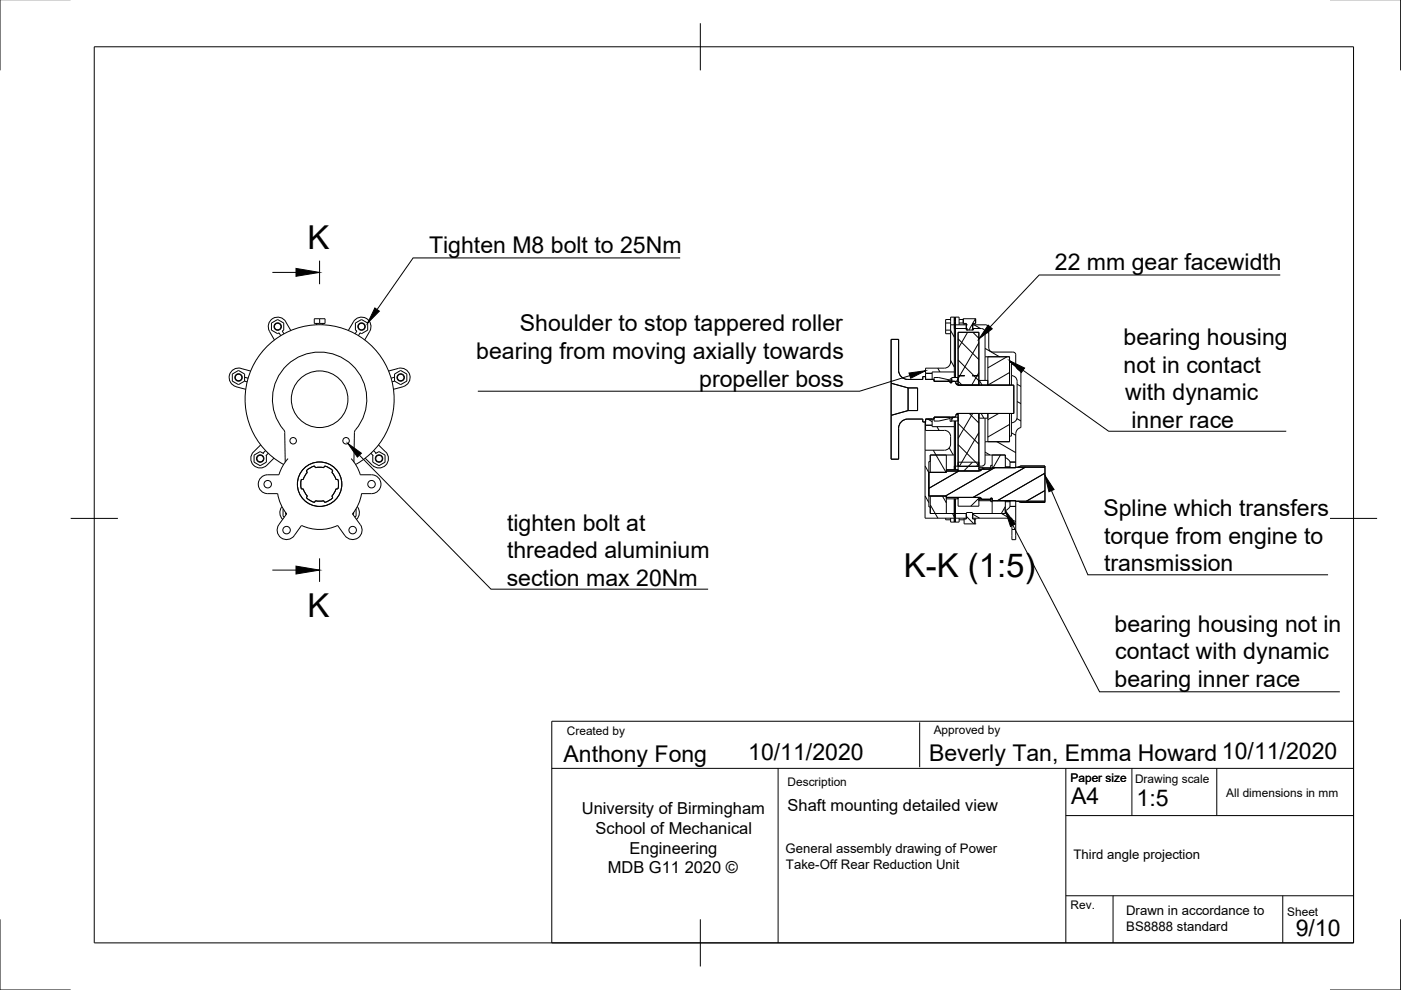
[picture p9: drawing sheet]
<svg xmlns="http://www.w3.org/2000/svg" width="297mm" height="210mm" viewBox="0 0 297 210" stroke-linecap="round" stroke-linejoin="round" font-family="sans-serif">
<!-- layer: Visible -->
<g fill="none" stroke="#000" stroke-width=".21">
<path d="M49.3 79.3l1.3-.8 1.3 .8v1.5l-1.3 .7-1.3-.7zM51.9 80l.7 .2M53.1 78.7l-2-.6a2 2 0 0 0-2.5 1.4 2 2 0 0 0 1.5 2.5M60.2 70.8l-.3-.6 .3-.2v-1.5l-1.3-.8-1.3 .8v1.5l1.3 .8 .3-.2 .3 .6M61.7 70.1a3.7 3.7 0 0 0-2.3-2.8 2 2 0 0 0-2.1 .7 2 2 0 0 0-.2 2.2l1.1 1.9M66.6 67.6h2.3v1h-2.3zM67.1 68.6v.3M67.8 67.6v1M68.5 68.6v.3M73.9 70.1a3.8 3.8 0 0 1 2.2-2.8 2 2 0 0 1 2.1 .7 2 2 0 0 1 .2 2.2l-1.1 1.9M75.6 70.2l-.2-.2v-1.5l1.2-.8 1.4 .8v1.5l-1.4 .8-.3-.2-.3 .6M75.7 70.2l-.4 .6"/>
<path d="M82.4 78.7l2-.6a2 2 0 0 1 2.5 1.4 2 2 0 0 1-1.4 2.5M83.7 80l-.8 .2M83.7 79.3l1.2-.8 1.4 .8v1.5l-1.4 .7-1.2-.7zM196.2 79.9h-.6v.5h-3.1a1.94 1.94 0 0 1-2-1.9v-6.5h-1.6v9.3M196.2 79.2h1.4M200.2 78.1h-4v2.3h1.8M200.5 68.5h1M200.5 70h1M201.5 68.9h3.4M201.5 67.7h-1v3.1h1M202.3 67.2v11.7M202.3 78.9v1.1"/>
<path d="M202.3 78.9h-4.7v1.5M202.3 69.7h2.6M202.5 67.2v12.8M203.1 79.6h1.4M203.3 68.9v-1.7h-1.8v9.5a1.32 1.32 0 0 1-1.3 1.4M203.3 67.7h.9M203.3 68.5h.9M204.4 68.6v.3M204.5 79.6v.1M204.9 69.7h.1M204.9 68.9h.1M204.9 69.9h.1"/>
<path d="M204.9 69.9v-1.3h-.7v-1h2.7v1h-.7v1.3M204.9 69.9l.1 .1M205 70h.1M205 70h1.1M206.1 70h.1M206.1 79.6h1.4M206.1 79.6v.1M206.2 68.9l2.7-.1a.76 .76 0 0 1 .7 .9l.1 4.1a.83 .83 0 0 0 .7 .8h4.4a.57 .57 0 0 1 .5 .7l.1 2a1.32 1.32 0 0 0 1.1 1.3M206.2 69.7h1.9a.79 .79 0 0 1 .8 .7v5.2M206.2 69.7h.1M206.2 68.9h.1M206.2 69.9h.1"/>
<path d="M206.2 69.9l-.1 .1M206.8 67.6v1M208.9 75.6v5.1M208.9 75.6h5.1v6.1M209.4 75.6v6.1M214 76.8h.4v2.9M214.4 79.7v2M214.5 79.6a1.2 1.2 0 0 1 1.1 1.2v7.6M216.5 78.6v12a1.32 1.32 0 0 0-1.1 1.4l-.1 7.2h-4.9M50 82l2.1 .5M51.8 80.8l.6 .2M55.3 94.3l-1.5 1.5a2 2 0 0 0 0 2.8 2 2 0 0 0 2.8 0"/>
<path d="M55.9 96.2l-.7-.4-1.3 .7v1.5l1.3 .7 1.3-.7v-1.5M56.3 95.5l-.5 .6M56.9 96.1l-.5 .5M58.1 97.1l-1.5 1.6M60 98.4l.1 .1M60.5 98l-.1-6.5a10.2 10.2 0 0 1 2.4-15.5 10.1 10.1 0 0 1 12.8 2.5 10.1 10.1 0 0 1-.4 13l-.2 6.5M61.1 97.2l-1.2 1.6-.8 1.9h-2.4a2 2 0 0 0-1.9 2 2 2 0 0 0 2 2h2.1M65 99.8l.6-.5 1.1-.5 .2 .4h1.7l.2-.4 .8 .3 1 .7-.2 .4M65 99.8l.2 .4-.9 1.5h-.4l-.1 1.2 .1 .8h.4l.3 .8 .6 .7-.2 .3M74.5 97.2l1.1 1.6 .8 1.9h2.4a2 2 0 0 1 2 2 2 2 0 0 1-2 2h-2.2M75.5 98.4l-.1 .1M75.5 98.4a15.8 15.8 0 0 0 4.4-23.9 15.8 15.8 0 0 0-24.3 0 15.8 15.8 0 0 0 4.4 23.9"/>
<path d="M78.6 96.1l.5 .5M79.2 95.5l.6 .6M79.6 96.2l.7-.4 1.3 .7v1.5l-1.3 .7-1.3-.7v-1.5M80.2 94.3l1.6 1.5a2 2 0 0 1 0 2.8 2 2 0 0 1-2.9 0l-1.5-1.5M83.7 80.8l-.6 .2M85.5 82l-2.1 .5M188.9 88.1v9.3h1.6v-6.6a1.94 1.94 0 0 1 2-1.9h3.1v.6h.6M188.9 81.3v6.8M188.9 81.3l3.6 .9M192.5 82.2v4.9M192.5 82.2h2v4.9h-2M192.5 87.1l-3.6 1"/>
<path d="M196.1 95.5h4.1M196.1 89.5v20.4h8.9l-.1-.1M196.1 89.9h.1M196.2 90.2h1.4M197.2 97.9h-.3v9.6h.3M197.6 88.9v1.6h4.7M198 88.9h-1.8v2.4h4M200.2 91.2a1.32 1.32 0 0 1 1.3 1.4M200.6 96.5v3.7h-3.7M200.6 99.6h2.5M201.4 80.6l-2.4-.6h-1v.8h3.4M201.4 88.4v.9h.4v-.9"/>
<path d="M201.5 92.6v1.5a1.32 1.32 0 0 1-1.3 1.4M201.8 80.8h1.3M201.8 89.3h1.3M202.3 96.5v3.1v-.8h6.1l.5-.6v-1.7M202.3 89.3v1.2M202.3 90.5v6M202.3 96.5h-5.1v3.7M202.4 80.8l.2 .3a.51 .51 0 0 0 .5 .5M202.5 89.3v10.3M202.7 87.9h.4M202.7 81.4h.4M203.1 98h4.4"/>
<path d="M203.1 88.4h-5.1v.9h1l2.4-.6M203.1 80h-1.3v1.1h-.4v-.8h.4M203.1 87.6a.52 .52 0 0 0-.5 .7l-.2 .1M207.5 81.7v-11.2h-4.4v11.2h11.8v6h-11.8v12.2M207.5 87.7v12.2M207.5 99.2h2.5v.3h-2.5M207.5 99.6h.6M207.5 80.7h1.9M207.5 88.7h1.9M208.2 99.5l-.6 .4h-7M208.9 88.7v5M208.9 96.5h4.2v2.7"/>
<path d="M208.9 93.7v2.8M209.4 87.7v6M210.4 98.7h-.4v.6M210.4 96.5v2.8h-.4M213.1 99h1M213.2 97l.5 .4 .5 .5M214 87.7v6h-5.1M214.1 98h1.2M214.1 98v1.2M214.4 87.7v2M214.4 89.7v2.8h-.4M215.3 99.1h6.3"/>
<path d="M215.6 88.4a1.2 1.2 0 0 1-1.1 1.2M215.8 99.1l.5-.3h5.3v7.7h-5.3l-.5-.2M58.9 104.7l.8 2.5 1.1 1.7M59.7 107.5a2 2 0 0 0 .2 2.6M59.8 107.4l-.1 .1M60 107.9v1.5l.3 .2M60.5 108.6l.2 .5M60.6 108.8l.1 .2M60.8 109l-1.7 2.2M70.4 105.2l.2 .3-1 .7-.8 .3-.2-.3h-1.7l-.2 .3-1.1-.5-.6-.5M70.4 100.2l.8 1.5M71.2 101.7h.4"/>
<path d="M71.2 103.7h.4M71.2 103.7l-.8 1.5M71.6 101.7l.2 .8-.2 1.2M74.7 109l1.7 2.2a2.01 2.01 0 0 1-.5 2.8 2.01 2.01 0 0 1-2.8-.4l-1.5-2.2a9.1 9.1 0 0 1-7.7 0l-1.5 2.2a2 2 0 0 1-2.8 .4 2 2 0 0 1-.5-2.8M74.9 108.8l-.1 .2M75 108.6l-.1 .5M75.5 107.9h.1M75.5 107.9v1.5l-.3 .2M75.7 107.4l.1 .1M75.8 107.5a2 2 0 0 1-.2 2.6M76.7 104.7l-.6 1.9-1.4 2.3M196.9 105.2h3.7v3.7"/>
<path d="M197.2 105.2v3.7h7.7M200.5 109.9v.3h1M200.6 105.5h7M200.6 105.8h2.5M201.5 109.9v.8h1.8v-.8M202.3 105.8v4.9M202.5 105.8v4.9M203.1 105.5v1.8h4.4v-1.8M203.3 110.2h1.1M204.4 110.1h.5l.1-1.4h1.1l.1 1.4h.5M204.4 109.9v1.2h2.3M206.7 111.1h.1"/>
<path d="M206.7 110.1h.1M206.7 110.1v1M207.5 105.9h2.5v.3h-2.5M207.5 105.7h.6M207.6 105.4l.6 .4M210 106.1h.1M210.4 106.2h4.9v8.2h-.8v-4.5h-8.4l.1-.1M210.4 106.4h-.4v-.8h.4v3.3M213.1 106.2v2.7h-6.9M213.1 106.4h1M214.1 106.2v1.2h1.2M214.2 107.4l-.5 .5-.5 .4"/>
<path d="M214.5 112.3h.8M215.3 106.3h6.3"/>
<circle cx="58.9" cy="69.2" r=".79"/>
<circle cx="58.9" cy="69.2" r=".69"/>
<circle cx="76.7" cy="69.2" r=".69"/>
<circle cx="76.7" cy="69.2" r=".79"/>
<circle cx="50.6" cy="80" r=".79"/>
<circle cx="50.6" cy="80" r=".69"/>
<circle cx="55.2" cy="97.2" r=".79"/>
<circle cx="55.2" cy="97.2" r=".69"/>
<circle cx="62.2" cy="93.5" r=".69"/>
<circle cx="67.8" cy="84.6" r="6"/>
<circle cx="73.4" cy="93.5" r=".69"/>
<circle cx="80.4" cy="97.2" r=".69"/>
<circle cx="80.4" cy="97.2" r=".79"/>
<circle cx="85" cy="80" r=".69"/>
<circle cx="85" cy="80" r=".79"/>
<circle cx="56.8" cy="102.7" r=".79"/>
<circle cx="60.8" cy="112.4" r=".79"/>
<circle cx="67.8" cy="102.7" r="4.7"/>
<circle cx="74.8" cy="112.4" r=".79"/>
<circle cx="78.8" cy="102.7" r=".79"/>
</g>
<!-- layer: Border -->
<path d="M0 -.1v15M297 -.1v15M20 9.9h267v190h-267zM148.5 4.9v10M15 109.9h10M282 109.9h10M0 194.9v15h15M148.5 194.9v10M297 194.9v15h-15" fill="none" stroke="#000" stroke-width=".21"/>
<!-- layer: TitleBlock -->
<path d="M117 152.9h170v47h-170zM195 153.2v9.5M117 162.9h170M165 162.9v37M226 172.9h61M226 162.9v37M240 162.9v10M258 162.9v10M226 189.9h61M236 189.9v10M272 189.9v10" fill="none" stroke="#000" stroke-width=".21"/>
<!-- layer: Hatching -->
<g fill="none" stroke="#000" stroke-width=".21">
<path d="M198.8 78.1l.5 .8M201.5 76.4l.8 1.4M201.5 70.1l.8 1.4M203.1 76.3l4.4 4.4M203.1 71.8l4.4 4.4M205.1 70.5l-2 3.4M206.3 70.5l1.2 1.2M206.5 68.9l1.4 .8M206.8 67.6l-1.4 2.4M207.5 72.7l-4.7 8.1M207.5 79l-1.5 2.7M208.8 70.2l.8 .5"/>
<path d="M208.9 73.9l3 1.8M213.5 75.7l-4.1 2.3M214 79l-4.6 2.7M214.4 77.1l1 .5M196.2 98.8l.7 1.4M196.7 88.9l.9 .5M197.9 95.5l2.7 4.7M198.6 90.5l.5 .8M201.2 80.5l-.3 .3M201.3 95l.8 1.4M202.1 88.4l-.3 .6M202.3 90.5h.1"/>
<path d="M203.1 98.8h.1M203.1 94.3l4.4 4.4M203.1 89.8l4.4 4.4M203.1 80.8l.9 .9M203.3 99.9l-6.4 3.6M205.5 87.7l2 2M206.2 98l-1.9 1.9M206.2 87.7l-3.1 5.3M207.5 91.7l-4.1 7.1M207.5 98.1l-.4 .7M207.6 80.7l.6 1M208 87.7l.6 1"/>
<path d="M208.2 99.2l.5 .3M208.9 95.9l1 .5M210.9 99.2l-10.4 5.9M211.4 93.7l3.9 2.3M211.8 87.7l-2.4 1.3M212.1 96.4l-1.5 2.8M214 90l-4.6 2.7M214.4 91.8l.9 .5M215.6 88.8l.9 .5M215.6 85.1l.9 .5M215.6 81.5l.9 .4M217.4 99.1l-11.1 6.4"/>
<path d="M196.2 105.2l.7 1.4M197.3 107.1l1.5 2.7M199.8 105.1l.8 1.5M201.9 108.9l.4 .7M203.2 105.5l-.3 .3M204.9 109.5l1.6 1.6M206.2 109l1.5 .8M207.5 105.6l-1.7 1.7M207.5 106.1l.1 .1M213.1 107.4l-.8 1.5 1.7 .9M214.5 110.2l.8 .4M221.6 100.3l-10.1 5.9"/>
<path d="M221.6 104l-4 2.2"/>
</g>
<!-- layer: Annotations -->
<path d="M57.7 57.8h5.1M67.8 55.3v5M144.2 54.7h-56.6l-7.7 10.9M271.4 58.3h-51.1l-10.4 11M192.9 79.6l-10.6 3.3h-81M216.9 78.5l18.2 12.9h37.6M76.2 96.5l27.9 28.4h46M67.8 118.4v5M214.8 111.4l18.3 35.3h51M222.9 104l7.8 17.9h50.9M57.7 120.9h5.1" fill="none" stroke="#000" stroke-width=".21"/>
<path d="M62.8 56.9l5 .9-5 .8zM79.5 65.3l.9 .7-2.5 2.5zM192.7 79.1l3.5-.5-3.1 1.6zM209.5 68.9l.9 .8-2.9 2.2zM214 76.5l3.2 1.5-.6 1zM73.7 94l2.9 2.1-.8 .8zM213.1 108.3l2.2 2.8-1.1 .5zM221.6 100.8l1.9 3-1.1 .5zM62.8 120l5 .9-5 .8z" fill="#000" stroke="#000" stroke-width=".21"/>
<g font-size="7">
<text x="65.2" y="52.7">K</text>
<text x="191.6" y="122.3">K-K (1:5)</text>
<text x="65.2" y="130.9">K</text>
</g>
<g font-size="4.9">
<text x="91" y="53.7">Tighten M8 bolt to 25Nm</text>
<text x="223.7" y="57.3">22 mm gear facewidth</text>
<text x="110.2" y="70.2">Shoulder to stop tappered roller</text>
<text x="101" y="76.1">bearing from moving axially towards</text>
<text x="238.2" y="73.2">bearing housing</text>
<text x="148.3" y="82">propeller boss</text>
<text x="238.2" y="79.1">not in contact</text>
<text x="238.5" y="84.9">with dynamic</text>
<text x="239.9" y="90.7">inner race</text>
<text x="107.5" y="112.5">tighten bolt at</text>
<text x="233.9" y="109.4">Spline which transfers</text>
<text x="107.5" y="118.4">threaded aluminium</text>
<text x="234.1" y="115.3">torque from engine to</text>
<text x="107.4" y="124.2">section max 20Nm</text>
<text x="234.1" y="121.2">transmission</text>
<text x="236.3" y="134">bearing housing not in</text>
<text x="236.4" y="139.8">contact with dynamic</text>
<text x="236.3" y="145.7">bearing inner race</text>
<text x="119.5" y="161.5">Anthony Fong</text>
<text x="158.6" y="161.2">10/11/2020</text>
<text x="197" y="161.4">Beverly Tan, Emma Howard 10/11/2020</text>
<text x="227.1" y="170.4">A4</text>
<text x="241" y="170.9">1:5</text>
<text x="274.7" y="198.6">9/10</text>
</g>
<g font-size="3.5">
<text x="123.4" y="172.6">University of Birmingham</text>
<text x="167" y="171.9">Shaft mounting detailed view</text>
<text x="126.3" y="176.8">School of Mechanical</text>
<text x="128.9" y="185.2">MDB G11 2020 ©</text>
<text x="133.5" y="181">Engineering</text>
</g>
<g font-size="2.8">
<text x="166.6" y="180.9">General assembly drawing of Power</text>
<text x="166.6" y="184.3">Take-Off Rear Reduction Unit</text>
<text x="227.6" y="182.2">Third angle projection</text>
<text x="238.8" y="193.9">Drawn in accordance to</text>
<text x="238.8" y="197.3">BS8888 standard</text>
</g>
<g font-size="2.5">
<text x="120.2" y="155.9">Created by</text>
<text x="198" y="155.7">Approved by</text>
<text x="167" y="166.7">Description</text>
<text x="227" y="165.7">Paper size</text>
<text x="240.6" y="165.9">Drawing scale</text>
<text x="260" y="168.9">All dimensions in mm</text>
<text x="227" y="192.7">Rev.</text>
<text x="272.9" y="194.2">Sheet</text>
</g>
</svg>
